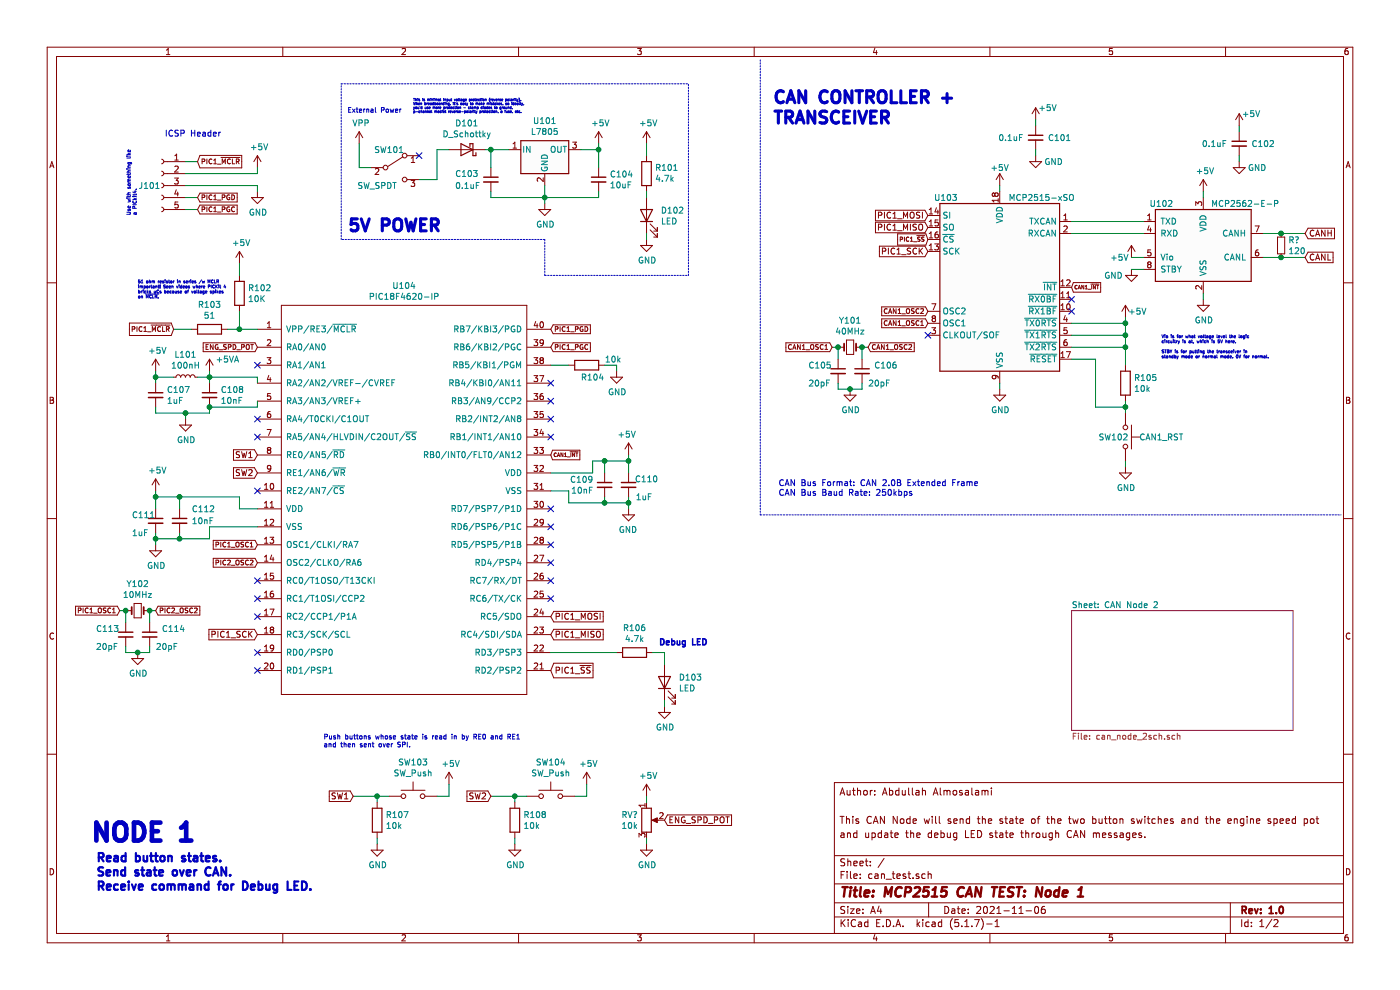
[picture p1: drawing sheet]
EESchema Schematic File Version 4
EELAYER 30 0
EELAYER END
$Descr A4 11693 8268
encoding utf-8
Sheet 1 2
Title "MCP2515 CAN TEST: Node 1"
Date "2021-11-06"
Rev "1.0"
Comp ""
Comment1 "and update the debug LED state through CAN messages."
Comment2 "This CAN Node will send the state of the two button switches and the engine speed pot"
Comment3 ""
Comment4 "Author: Abdullah Almosalami"
$EndDescr
$Comp
L can_node_board_hw:PIC18F4620-IP U104
U 1 1
P 3400 4250
F 0 "U104" H 3375 6115 50  0000 C CNN
F 1 "PIC18F4620-IP" H 3375 6024 50  0000 C CNN
F 2 "" H 3250 4800 50  0001 C CNN
F 3 "" H 3250 4800 50  0001 C CNN
	1    3400 4250
	1    0    0    -1  
$EndComp
$Comp
L Device:R R102
U 1 1
P 2000 2450
F 0 "R102" H 2070 2496 50  0000 L CNN
F 1 "10K" H 2070 2405 50  0000 L CNN
F 2 "" V 1930 2450 50  0001 C CNN
F 3 "~" H 2000 2450 50  0001 C CNN
	1    2000 2450
	1    0    0    -1  
$EndComp
$Comp
L Device:R R103
U 1 1
P 1750 2750
F 0 "R103" V 1543 2750 50  0000 C CNN
F 1 "51" V 1634 2750 50  0000 C CNN
F 2 "" V 1680 2750 50  0001 C CNN
F 3 "~" H 1750 2750 50  0001 C CNN
	1    1750 2750
	0    1    1    0   
$EndComp
$Comp
L Connector:Conn_01x05_Female J101
U 1 1
P 1350 1550
F 0 "J101" H 1450 1550 50  0000 C CNN
F 1 "Conn_01x05_Female" H 1250 1950 50  0001 C CNN
F 2 "" H 1350 1550 50  0001 C CNN
F 3 "~" H 1350 1550 50  0001 C CNN
	1    1350 1550
	-1   0    0    -1  
$EndComp
Text GLabel 1650 1350 2    40   Input ~ 0
PIC1_~MCLR
Text GLabel 1650 1650 2    40   Input ~ 0
PIC1_PGD
Text GLabel 1650 1750 2    40   Input ~ 0
PIC1_PGC
$Comp
L power:+5V #PWR0108
U 1 1
P 2150 1400
F 0 "#PWR0108" H 2150 1250 50  0001 C CNN
F 1 "+5V" H 2165 1573 50  0000 C CNN
F 2 "" H 2150 1400 50  0001 C CNN
F 3 "" H 2150 1400 50  0001 C CNN
	1    2150 1400
	1    0    0    -1  
$EndComp
$Comp
L power:GND #PWR0110
U 1 1
P 2150 1600
F 0 "#PWR0110" H 2150 1350 50  0001 C CNN
F 1 "GND" H 2155 1427 50  0000 C CNN
F 2 "" H 2150 1600 50  0001 C CNN
F 3 "" H 2150 1600 50  0001 C CNN
	1    2150 1600
	1    0    0    -1  
$EndComp
Wire Wire Line
	2150 1450 1550 1450
Wire Wire Line
	1550 1550 2150 1550
Wire Wire Line
	1550 1350 1650 1350
Wire Wire Line
	1550 1650 1650 1650
Wire Wire Line
	1550 1750 1650 1750
Wire Wire Line
	2150 1450 2150 1400
Wire Wire Line
	2150 1550 2150 1600
Text GLabel 1450 2750 0    40   Input ~ 0
PIC1_~MCLR
Wire Wire Line
	1450 2750 1600 2750
Wire Wire Line
	1900 2750 2000 2750
$Comp
L power:+5V #PWR0115
U 1 1
P 2000 2200
F 0 "#PWR0115" H 2000 2050 50  0001 C CNN
F 1 "+5V" H 2015 2373 50  0000 C CNN
F 2 "" H 2000 2200 50  0001 C CNN
F 3 "" H 2000 2200 50  0001 C CNN
	1    2000 2200
	1    0    0    -1  
$EndComp
Wire Wire Line
	2000 2750 2000 2600
Connection ~ 2000 2750
Wire Wire Line
	2000 2750 2150 2750
Wire Wire Line
	2000 2300 2000 2200
Text Notes 1150 2500 0    25   ~ 0
51 ohm resistor in series /w MCLR\nimportant! Seen videos where PICKit 4\nbricks uCs because of voltage spikes\non ~MCLR.
NoConn ~ 2150 3050
$Comp
L Regulator_Linear:L7805 U101
U 1 1
P 4550 1250
F 0 "U101" H 4550 1492 50  0000 C CNN
F 1 "L7805" H 4550 1401 50  0000 C CNN
F 2 "" H 4575 1100 50  0001 L CIN
F 3 "http://www.st.com/content/ccc/resource/technical/document/datasheet/41/4f/b3/b0/12/d4/47/88/CD00000444.pdf/files/CD00000444.pdf/jcr:content/translations/en.CD00000444.pdf" H 4550 1200 50  0001 C CNN
	1    4550 1250
	1    0    0    -1  
$EndComp
$Comp
L power:GND #PWR0112
U 1 1
P 4550 1700
F 0 "#PWR0112" H 4550 1450 50  0001 C CNN
F 1 "GND" H 4555 1527 50  0000 C CNN
F 2 "" H 4550 1700 50  0001 C CNN
F 3 "" H 4550 1700 50  0001 C CNN
	1    4550 1700
	1    0    0    -1  
$EndComp
Wire Wire Line
	4550 1700 4550 1650
$Comp
L Device:C_Small C103
U 1 1
P 4100 1500
F 0 "C103" H 3800 1550 50  0000 L CNN
F 1 "0.1uF" H 3800 1450 50  0000 L CNN
F 2 "" H 4100 1500 50  0001 C CNN
F 3 "~" H 4100 1500 50  0001 C CNN
	1    4100 1500
	1    0    0    -1  
$EndComp
$Comp
L Device:C_Small C104
U 1 1
P 5000 1500
F 0 "C104" H 5092 1546 50  0000 L CNN
F 1 "10uF" H 5092 1455 50  0000 L CNN
F 2 "" H 5000 1500 50  0001 C CNN
F 3 "~" H 5000 1500 50  0001 C CNN
	1    5000 1500
	1    0    0    -1  
$EndComp
Wire Wire Line
	4050 1250 4100 1250
Wire Wire Line
	4100 1600 4100 1650
Wire Wire Line
	4100 1650 4550 1650
Connection ~ 4550 1650
Wire Wire Line
	4550 1650 4550 1550
Wire Wire Line
	5000 1600 5000 1650
Wire Wire Line
	5000 1650 4550 1650
Wire Wire Line
	4100 1400 4100 1250
Connection ~ 4100 1250
Wire Wire Line
	4100 1250 4250 1250
Wire Wire Line
	4850 1250 5000 1250
Wire Wire Line
	5000 1250 5000 1400
$Comp
L Device:D_Schottky D101
U 1 1
P 3900 1250
F 0 "D101" H 3900 1033 50  0000 C CNN
F 1 "D_Schottky" H 3900 1124 50  0000 C CNN
F 2 "" H 3900 1250 50  0001 C CNN
F 3 "~" H 3900 1250 50  0001 C CNN
	1    3900 1250
	-1   0    0    1   
$EndComp
Text Notes 3450 950  0    20   ~ 0
This is minimal input voltage protection (reverse polarity).\nWhen breadboarding, it's easy to make mistakes, so ideally,\nyou'd use more protection - clamp diodes to ground,\np-channel mosfet reverse-polarity protection, a fuse, etc.
$Comp
L power:GND #PWR0121
U 1 1
P 5150 3100
F 0 "#PWR0121" H 5150 2850 50  0001 C CNN
F 1 "GND" H 5155 2927 50  0000 C CNN
F 2 "" H 5150 3100 50  0001 C CNN
F 3 "" H 5150 3100 50  0001 C CNN
	1    5150 3100
	1    0    0    -1  
$EndComp
Wire Wire Line
	4600 3050 4750 3050
$Comp
L Device:R R104
U 1 1
P 4900 3050
F 0 "R104" V 5000 3000 50  0000 L CNN
F 1 "10k" V 4850 3200 50  0000 L CNN
F 2 "" V 4830 3050 50  0001 C CNN
F 3 "~" H 4900 3050 50  0001 C CNN
	1    4900 3050
	0    1    1    0   
$EndComp
NoConn ~ 4600 3200
NoConn ~ 4600 3350
Text GLabel 4600 2900 2    40   Input ~ 0
PIC1_PGC
Text GLabel 4600 2750 2    40   Input ~ 0
PIC1_PGD
$Comp
L Device:L_Small L101
U 1 1
P 1550 3150
F 0 "L101" V 1735 3150 50  0000 C CNN
F 1 "100nH" V 1644 3150 50  0000 C CNN
F 2 "" H 1550 3150 50  0001 C CNN
F 3 "~" H 1550 3150 50  0001 C CNN
	1    1550 3150
	0    -1   -1   0   
$EndComp
$Comp
L power:+5V #PWR0119
U 1 1
P 1300 3100
F 0 "#PWR0119" H 1300 2950 50  0001 C CNN
F 1 "+5V" H 1315 3273 50  0000 C CNN
F 2 "" H 1300 3100 50  0001 C CNN
F 3 "" H 1300 3100 50  0001 C CNN
	1    1300 3100
	1    0    0    -1  
$EndComp
$Comp
L power:+5VA #PWR0120
U 1 1
P 1750 3100
F 0 "#PWR0120" H 1750 2950 50  0001 C CNN
F 1 "+5VA" H 1900 3200 50  0000 C CNN
F 2 "" H 1750 3100 50  0001 C CNN
F 3 "" H 1750 3100 50  0001 C CNN
	1    1750 3100
	1    0    0    -1  
$EndComp
Wire Wire Line
	1300 3100 1300 3150
Wire Wire Line
	1300 3150 1450 3150
Wire Wire Line
	1750 3150 1750 3100
Wire Wire Line
	1650 3150 1750 3150
Connection ~ 1300 3150
Wire Wire Line
	1300 3150 1300 3200
Wire Wire Line
	1750 3200 1750 3150
Connection ~ 1750 3150
Wire Wire Line
	2150 3400 2150 3350
Wire Wire Line
	1750 3150 2150 3150
Wire Wire Line
	2150 3150 2150 3200
Wire Wire Line
	1750 3400 2150 3400
Wire Wire Line
	1550 3500 1550 3450
$Comp
L power:GND #PWR0124
U 1 1
P 1550 3500
F 0 "#PWR0124" H 1550 3250 50  0001 C CNN
F 1 "GND" H 1555 3327 50  0000 C CNN
F 2 "" H 1550 3500 50  0001 C CNN
F 3 "" H 1550 3500 50  0001 C CNN
	1    1550 3500
	1    0    0    -1  
$EndComp
$Comp
L Device:C_Small C107
U 1 1
P 1300 3300
F 0 "C107" H 1392 3346 50  0000 L CNN
F 1 "1uF" H 1392 3255 50  0000 L CNN
F 2 "" H 1300 3300 50  0001 C CNN
F 3 "~" H 1300 3300 50  0001 C CNN
	1    1300 3300
	1    0    0    -1  
$EndComp
$Comp
L Device:C_Small C108
U 1 1
P 1750 3300
F 0 "C108" H 1842 3346 50  0000 L CNN
F 1 "10nF" H 1842 3255 50  0000 L CNN
F 2 "" H 1750 3300 50  0001 C CNN
F 3 "~" H 1750 3300 50  0001 C CNN
	1    1750 3300
	1    0    0    -1  
$EndComp
Wire Wire Line
	1300 3400 1300 3450
Wire Wire Line
	1300 3450 1550 3450
Wire Wire Line
	1550 3450 1750 3450
Wire Wire Line
	1750 3450 1750 3400
Connection ~ 1550 3450
Connection ~ 1750 3400
NoConn ~ 2150 3500
NoConn ~ 2150 3650
Text GLabel 2150 3800 0    50   Input ~ 0
SW1
Text GLabel 2150 3950 0    50   Input ~ 0
SW2
$Comp
L power:+5V #PWR0133
U 1 1
P 4900 6550
F 0 "#PWR0133" H 4900 6400 50  0001 C CNN
F 1 "+5V" H 4915 6723 50  0000 C CNN
F 2 "" H 4900 6550 50  0001 C CNN
F 3 "" H 4900 6550 50  0001 C CNN
	1    4900 6550
	1    0    0    -1  
$EndComp
Wire Wire Line
	4900 6650 4900 6550
Wire Wire Line
	4800 6650 4900 6650
Wire Wire Line
	4300 7050 4300 7000
Wire Wire Line
	4300 6650 4400 6650
Wire Wire Line
	4300 6700 4300 6650
Connection ~ 4300 6650
Wire Wire Line
	4100 6650 4300 6650
$Comp
L Switch:SW_Push SW104
U 1 1
P 4600 6650
F 0 "SW104" H 4600 6935 50  0000 C CNN
F 1 "SW_Push" H 4600 6844 50  0000 C CNN
F 2 "" H 4600 6850 50  0001 C CNN
F 3 "~" H 4600 6850 50  0001 C CNN
	1    4600 6650
	1    0    0    -1  
$EndComp
$Comp
L power:GND #PWR0135
U 1 1
P 4300 7050
F 0 "#PWR0135" H 4300 6800 50  0001 C CNN
F 1 "GND" H 4305 6877 50  0000 C CNN
F 2 "" H 4300 7050 50  0001 C CNN
F 3 "" H 4300 7050 50  0001 C CNN
	1    4300 7050
	1    0    0    -1  
$EndComp
Text GLabel 4100 6650 0    50   Input ~ 0
SW2
$Comp
L Device:R R108
U 1 1
P 4300 6850
F 0 "R108" H 4370 6896 50  0000 L CNN
F 1 "10k" H 4370 6805 50  0000 L CNN
F 2 "" V 4230 6850 50  0001 C CNN
F 3 "~" H 4300 6850 50  0001 C CNN
	1    4300 6850
	1    0    0    -1  
$EndComp
$Comp
L power:+5V #PWR0132
U 1 1
P 3750 6550
F 0 "#PWR0132" H 3750 6400 50  0001 C CNN
F 1 "+5V" H 3765 6723 50  0000 C CNN
F 2 "" H 3750 6550 50  0001 C CNN
F 3 "" H 3750 6550 50  0001 C CNN
	1    3750 6550
	1    0    0    -1  
$EndComp
Wire Wire Line
	3750 6650 3750 6550
Wire Wire Line
	3650 6650 3750 6650
Wire Wire Line
	3150 7050 3150 7000
Wire Wire Line
	3150 6650 3250 6650
Wire Wire Line
	3150 6700 3150 6650
Connection ~ 3150 6650
Wire Wire Line
	2950 6650 3150 6650
$Comp
L Switch:SW_Push SW103
U 1 1
P 3450 6650
F 0 "SW103" H 3450 6935 50  0000 C CNN
F 1 "SW_Push" H 3450 6844 50  0000 C CNN
F 2 "" H 3450 6850 50  0001 C CNN
F 3 "~" H 3450 6850 50  0001 C CNN
	1    3450 6650
	1    0    0    -1  
$EndComp
$Comp
L power:GND #PWR0134
U 1 1
P 3150 7050
F 0 "#PWR0134" H 3150 6800 50  0001 C CNN
F 1 "GND" H 3155 6877 50  0000 C CNN
F 2 "" H 3150 7050 50  0001 C CNN
F 3 "" H 3150 7050 50  0001 C CNN
	1    3150 7050
	1    0    0    -1  
$EndComp
Text GLabel 2950 6650 0    50   Input ~ 0
SW1
$Comp
L Device:R R107
U 1 1
P 3150 6850
F 0 "R107" H 3220 6896 50  0000 L CNN
F 1 "10k" H 3220 6805 50  0000 L CNN
F 2 "" V 3080 6850 50  0001 C CNN
F 3 "~" H 3150 6850 50  0001 C CNN
	1    3150 6850
	1    0    0    -1  
$EndComp
Text Notes 2700 6250 0    40   ~ 0
Push buttons whose state is read in by RE0 and RE1\nand then sent over SPI.
NoConn ~ 2150 4100
$Comp
L power:+5V #PWR0127
U 1 1
P 1300 4100
F 0 "#PWR0127" H 1300 3950 50  0001 C CNN
F 1 "+5V" H 1315 4273 50  0000 C CNN
F 2 "" H 1300 4100 50  0001 C CNN
F 3 "" H 1300 4100 50  0001 C CNN
	1    1300 4100
	1    0    0    -1  
$EndComp
$Comp
L power:GND #PWR0129
U 1 1
P 1300 4550
F 0 "#PWR0129" H 1300 4300 50  0001 C CNN
F 1 "GND" H 1305 4377 50  0000 C CNN
F 2 "" H 1300 4550 50  0001 C CNN
F 3 "" H 1300 4550 50  0001 C CNN
	1    1300 4550
	1    0    0    -1  
$EndComp
$Comp
L Device:C_Small C111
U 1 1
P 1300 4350
F 0 "C111" H 1100 4400 50  0000 L CNN
F 1 "1uF" H 1100 4250 50  0000 L CNN
F 2 "" H 1300 4350 50  0001 C CNN
F 3 "~" H 1300 4350 50  0001 C CNN
	1    1300 4350
	1    0    0    -1  
$EndComp
$Comp
L Device:C_Small C112
U 1 1
P 1500 4350
F 0 "C112" H 1600 4450 50  0000 L CNN
F 1 "10nF" H 1600 4350 50  0000 L CNN
F 2 "" H 1500 4350 50  0001 C CNN
F 3 "~" H 1500 4350 50  0001 C CNN
	1    1500 4350
	1    0    0    -1  
$EndComp
Wire Wire Line
	2000 4150 2000 4250
Wire Wire Line
	2000 4250 2150 4250
Wire Wire Line
	4600 4100 4750 4100
Wire Wire Line
	4750 4100 4750 4200
Wire Wire Line
	1300 4550 1300 4500
Wire Wire Line
	1300 4250 1300 4150
Wire Wire Line
	1300 4150 1500 4150
Connection ~ 1300 4150
Wire Wire Line
	1300 4150 1300 4100
Wire Wire Line
	1300 4500 1500 4500
Connection ~ 1300 4500
Wire Wire Line
	1300 4500 1300 4450
Wire Wire Line
	1500 4500 1500 4450
Wire Wire Line
	1500 4250 1500 4150
Connection ~ 1500 4150
Wire Wire Line
	1500 4150 2000 4150
$Comp
L power:+5V #PWR0125
U 1 1
P 5250 3800
F 0 "#PWR0125" H 5250 3650 50  0001 C CNN
F 1 "+5V" H 5265 3973 50  0000 C CNN
F 2 "" H 5250 3800 50  0001 C CNN
F 3 "" H 5250 3800 50  0001 C CNN
	1    5250 3800
	-1   0    0    -1  
$EndComp
$Comp
L power:GND #PWR0128
U 1 1
P 5250 4250
F 0 "#PWR0128" H 5250 4000 50  0001 C CNN
F 1 "GND" H 5255 4077 50  0000 C CNN
F 2 "" H 5250 4250 50  0001 C CNN
F 3 "" H 5250 4250 50  0001 C CNN
	1    5250 4250
	-1   0    0    -1  
$EndComp
$Comp
L Device:C_Small C110
U 1 1
P 5250 4050
F 0 "C110" H 5000 4100 50  0000 L CNN
F 1 "1uF" H 5050 3950 50  0000 L CNN
F 2 "" H 5250 4050 50  0001 C CNN
F 3 "~" H 5250 4050 50  0001 C CNN
	1    5250 4050
	-1   0    0    -1  
$EndComp
$Comp
L Device:C_Small C109
U 1 1
P 5050 4050
F 0 "C109" H 5142 4096 50  0000 L CNN
F 1 "10nF" H 5142 4005 50  0000 L CNN
F 2 "" H 5050 4050 50  0001 C CNN
F 3 "~" H 5050 4050 50  0001 C CNN
	1    5050 4050
	-1   0    0    -1  
$EndComp
Wire Wire Line
	5250 4250 5250 4200
Wire Wire Line
	5250 4200 5050 4200
Connection ~ 5250 4200
Wire Wire Line
	5250 4200 5250 4150
Wire Wire Line
	5050 4200 5050 4150
Connection ~ 5050 4200
Wire Wire Line
	5050 4200 4750 4200
$Comp
L Device:Crystal_Small Y102
U 1 1
P 1150 5100
F 0 "Y102" H 1150 5325 50  0000 C CNN
F 1 "10MHz" H 1150 5234 50  0000 C CNN
F 2 "" H 1150 5100 50  0001 C CNN
F 3 "~" H 1150 5100 50  0001 C CNN
	1    1150 5100
	1    0    0    -1  
$EndComp
$Comp
L Device:C_Small C113
U 1 1
P 1050 5300
F 0 "C113" H 800 5350 50  0000 L CNN
F 1 "20pF" H 800 5200 50  0000 L CNN
F 2 "" H 1050 5300 50  0001 C CNN
F 3 "~" H 1050 5300 50  0001 C CNN
	1    1050 5300
	1    0    0    -1  
$EndComp
$Comp
L Device:C_Small C114
U 1 1
P 1250 5300
F 0 "C114" H 1350 5350 50  0000 L CNN
F 1 "20pF" H 1300 5200 50  0000 L CNN
F 2 "" H 1250 5300 50  0001 C CNN
F 3 "~" H 1250 5300 50  0001 C CNN
	1    1250 5300
	1    0    0    -1  
$EndComp
$Comp
L power:GND #PWR0130
U 1 1
P 1150 5450
F 0 "#PWR0130" H 1150 5200 50  0001 C CNN
F 1 "GND" H 1155 5277 50  0000 C CNN
F 2 "" H 1150 5450 50  0001 C CNN
F 3 "" H 1150 5450 50  0001 C CNN
	1    1150 5450
	1    0    0    -1  
$EndComp
Wire Wire Line
	1150 5450 1050 5450
Wire Wire Line
	1050 5450 1050 5400
Wire Wire Line
	1050 5200 1050 5100
Wire Wire Line
	1250 5100 1250 5200
Wire Wire Line
	1250 5450 1150 5450
Wire Wire Line
	1250 5400 1250 5450
Connection ~ 1150 5450
Text GLabel 1000 5100 0    40   Input ~ 0
PIC1_OSC1
Text GLabel 1300 5100 2    40   Input ~ 0
PIC2_OSC2
Wire Wire Line
	1000 5100 1050 5100
Connection ~ 1050 5100
Wire Wire Line
	1250 5100 1300 5100
Connection ~ 1250 5100
Wire Wire Line
	1750 4400 1750 4500
Wire Wire Line
	1750 4500 1500 4500
Wire Wire Line
	1750 4400 2150 4400
Connection ~ 1500 4500
Text GLabel 2150 4550 0    40   Input ~ 0
PIC1_OSC1
NoConn ~ 2150 4850
NoConn ~ 2150 5000
NoConn ~ 2150 5150
NoConn ~ 2150 5450
NoConn ~ 2150 5600
Text GLabel 2150 5300 0    50   Input ~ 0
PIC1_SCK
Text GLabel 4600 5300 2    50   Input ~ 0
PIC1_MISO
Text GLabel 4600 5150 2    50   Input ~ 0
PIC1_MOSI
NoConn ~ 4600 5000
NoConn ~ 4600 4850
NoConn ~ 4600 4700
NoConn ~ 4600 4550
NoConn ~ 4600 4400
NoConn ~ 4600 4250
$Comp
L Device:LED D102
U 1 1
P 5400 1800
F 0 "D102" V 5439 1682 50  0000 R CNN
F 1 "LED" V 5348 1682 50  0000 R CNN
F 2 "" H 5400 1800 50  0001 C CNN
F 3 "~" H 5400 1800 50  0001 C CNN
	1    5400 1800
	0    -1   -1   0   
$EndComp
$Comp
L Device:R R101
U 1 1
P 5400 1450
F 0 "R101" H 5330 1404 50  0000 R CNN
F 1 "4.7k" H 5330 1495 50  0000 R CNN
F 2 "" V 5330 1450 50  0001 C CNN
F 3 "~" H 5400 1450 50  0001 C CNN
	1    5400 1450
	-1   0    0    1   
$EndComp
$Comp
L power:GND #PWR0113
U 1 1
P 5400 2000
F 0 "#PWR0113" H 5400 1750 50  0001 C CNN
F 1 "GND" H 5405 1827 50  0000 C CNN
F 2 "" H 5400 2000 50  0001 C CNN
F 3 "" H 5400 2000 50  0001 C CNN
	1    5400 2000
	1    0    0    -1  
$EndComp
$Comp
L power:+5V #PWR0105
U 1 1
P 5400 1200
F 0 "#PWR0105" H 5400 1050 50  0001 C CNN
F 1 "+5V" H 5415 1373 50  0000 C CNN
F 2 "" H 5400 1200 50  0001 C CNN
F 3 "" H 5400 1200 50  0001 C CNN
	1    5400 1200
	1    0    0    -1  
$EndComp
Wire Wire Line
	5400 1950 5400 2000
Wire Wire Line
	5400 1600 5400 1650
Text Notes 1850 1150 2    50   ~ 0
ICSP Header
Text Notes 1150 1800 1    30   ~ 0
Use with something like\na PICkit4.
Text Notes 750  7050 0    150  ~ 30
NODE 1
$Comp
L power:GND #PWR0131
U 1 1
P 5550 5900
F 0 "#PWR0131" H 5550 5650 50  0001 C CNN
F 1 "GND" H 5555 5727 50  0000 C CNN
F 2 "" H 5550 5900 50  0001 C CNN
F 3 "" H 5550 5900 50  0001 C CNN
	1    5550 5900
	1    0    0    -1  
$EndComp
$Comp
L Device:LED D103
U 1 1
P 5550 5700
F 0 "D103" V 5589 5582 50  0000 R CNN
F 1 "LED" V 5498 5582 50  0000 R CNN
F 2 "" H 5550 5700 50  0001 C CNN
F 3 "~" H 5550 5700 50  0001 C CNN
	1    5550 5700
	0    -1   -1   0   
$EndComp
Wire Wire Line
	5550 5900 5550 5850
Wire Wire Line
	5550 5550 5550 5450
Text Notes 5500 5400 0    50   ~ 10
Debug LED
Wire Wire Line
	4600 5450 5150 5450
Wire Wire Line
	5450 5450 5550 5450
$Comp
L Device:R R106
U 1 1
P 5300 5450
F 0 "R106" V 5093 5450 50  0000 C CNN
F 1 "4.7k" V 5184 5450 50  0000 C CNN
F 2 "" V 5230 5450 50  0001 C CNN
F 3 "~" H 5300 5450 50  0001 C CNN
	1    5300 5450
	0    1    1    0   
$EndComp
Wire Notes Line
	4550 2300 4550 2000
Wire Notes Line
	4550 2000 2850 2000
Wire Notes Line
	2850 2000 2850 700 
Text Notes 2900 1950 0    100  ~ 20
5V POWER
Text Notes 800  7450 0    70   ~ 14
Read button states.\nSend state over CAN.\nReceive command for Debug LED.
Wire Wire Line
	5400 1200 5400 1300
Wire Wire Line
	3000 1400 3100 1400
Wire Wire Line
	3000 1200 3000 1400
Wire Wire Line
	3500 1500 3650 1500
Wire Wire Line
	3650 1500 3650 1250
Wire Wire Line
	3650 1250 3750 1250
$Comp
L power:+5V #PWR0104
U 1 1
P 5000 1200
F 0 "#PWR0104" H 5000 1050 50  0001 C CNN
F 1 "+5V" H 5015 1373 50  0000 C CNN
F 2 "" H 5000 1200 50  0001 C CNN
F 3 "" H 5000 1200 50  0001 C CNN
	1    5000 1200
	1    0    0    -1  
$EndComp
Wire Wire Line
	5000 1250 5000 1200
Connection ~ 5000 1250
Wire Notes Line
	5750 2300 5750 700 
Wire Notes Line
	4550 2300 5750 2300
Wire Notes Line
	2850 700  5750 700 
NoConn ~ 3500 1300
Text GLabel 4600 5600 2    50   Input ~ 0
PIC1_~SS
Text GLabel 2150 4700 0    40   Input ~ 0
PIC2_OSC2
$Comp
L Switch:SW_SPDT SW101
U 1 1
P 3300 1400
F 0 "SW101" H 3250 1550 50  0000 C CNN
F 1 "SW_SPDT" H 3150 1250 50  0000 C CNN
F 2 "" H 3300 1400 50  0001 C CNN
F 3 "~" H 3300 1400 50  0001 C CNN
	1    3300 1400
	1    0    0    -1  
$EndComp
$Comp
L power:VPP #PWR0103
U 1 1
P 3000 1200
F 0 "#PWR0103" H 3000 1050 50  0001 C CNN
F 1 "VPP" H 3015 1373 50  0000 C CNN
F 2 "" H 3000 1200 50  0001 C CNN
F 3 "" H 3000 1200 50  0001 C CNN
	1    3000 1200
	1    0    0    -1  
$EndComp
Wire Wire Line
	5250 3800 5250 3850
Wire Wire Line
	4600 3950 4950 3950
Wire Wire Line
	5050 3950 5050 3850
Wire Wire Line
	5050 3850 5250 3850
Connection ~ 5250 3850
Wire Wire Line
	5250 3850 5250 3950
Wire Wire Line
	4950 3950 4950 3850
Wire Wire Line
	4950 3850 5050 3850
Connection ~ 5050 3850
Wire Wire Line
	5050 3050 5150 3050
Wire Wire Line
	5150 3050 5150 3100
Text GLabel 4600 3800 2    30   Input ~ 0
CAN1_~INT
$Comp
L Interface_CAN_LIN:MCP2562-E-P U102
U 1 1
P 10050 2050
F 0 "U102" H 9700 2400 50  0000 C CNN
F 1 "MCP2562-E-P" H 10400 2400 50  0000 C CNN
F 2 "Package_DIP:DIP-8_W7.62mm" H 10050 1550 50  0001 C CIN
F 3 "http://ww1.microchip.com/downloads/en/DeviceDoc/25167A.pdf" H 10050 2050 50  0001 C CNN
	1    10050 2050
	1    0    0    -1  
$EndComp
$Comp
L Device:R R105
U 1 1
P 9400 3200
F 0 "R105" H 9470 3246 50  0000 L CNN
F 1 "10k" H 9470 3155 50  0000 L CNN
F 2 "" V 9330 3200 50  0001 C CNN
F 3 "~" H 9400 3200 50  0001 C CNN
	1    9400 3200
	1    0    0    -1  
$EndComp
Text GLabel 7750 1800 0    50   Input ~ 0
PIC1_MOSI
Text GLabel 7750 1900 0    50   Input ~ 0
PIC1_MISO
Text GLabel 7750 2000 0    35   Input ~ 0
PIC1_~SS
Text GLabel 7750 2100 0    50   Input ~ 0
PIC1_SCK
$Comp
L Device:Crystal_Small Y101
U 1 1
P 7100 2900
F 0 "Y101" H 7100 3125 50  0000 C CNN
F 1 "40MHz" H 7100 3034 50  0000 C CNN
F 2 "" H 7100 2900 50  0001 C CNN
F 3 "~" H 7100 2900 50  0001 C CNN
	1    7100 2900
	1    0    0    -1  
$EndComp
$Comp
L Device:C_Small C105
U 1 1
P 7000 3100
F 0 "C105" H 6750 3150 50  0000 L CNN
F 1 "20pF" H 6750 3000 50  0000 L CNN
F 2 "" H 7000 3100 50  0001 C CNN
F 3 "~" H 7000 3100 50  0001 C CNN
	1    7000 3100
	1    0    0    -1  
$EndComp
$Comp
L Device:C_Small C106
U 1 1
P 7200 3100
F 0 "C106" H 7300 3150 50  0000 L CNN
F 1 "20pF" H 7250 3000 50  0000 L CNN
F 2 "" H 7200 3100 50  0001 C CNN
F 3 "~" H 7200 3100 50  0001 C CNN
	1    7200 3100
	1    0    0    -1  
$EndComp
$Comp
L power:GND #PWR0122
U 1 1
P 7100 3250
F 0 "#PWR0122" H 7100 3000 50  0001 C CNN
F 1 "GND" H 7105 3077 50  0000 C CNN
F 2 "" H 7100 3250 50  0001 C CNN
F 3 "" H 7100 3250 50  0001 C CNN
	1    7100 3250
	1    0    0    -1  
$EndComp
Wire Wire Line
	7100 3250 7000 3250
Wire Wire Line
	7000 3250 7000 3200
Wire Wire Line
	7000 3000 7000 2900
Wire Wire Line
	7200 2900 7200 3000
Wire Wire Line
	7200 3250 7100 3250
Wire Wire Line
	7200 3200 7200 3250
Connection ~ 7100 3250
Text GLabel 6950 2900 0    40   Input ~ 0
CAN1_OSC1
Text GLabel 7250 2900 2    40   Input ~ 0
CAN1_OSC2
Wire Wire Line
	6950 2900 7000 2900
Connection ~ 7000 2900
Wire Wire Line
	7200 2900 7250 2900
Connection ~ 7200 2900
Text GLabel 7750 2700 0    40   Input ~ 0
CAN1_OSC1
Text GLabel 7750 2600 0    40   Input ~ 0
CAN1_OSC2
NoConn ~ 7750 2800
$Comp
L power:GND #PWR0123
U 1 1
P 8350 3250
F 0 "#PWR0123" H 8350 3000 50  0001 C CNN
F 1 "GND" H 8355 3077 50  0000 C CNN
F 2 "" H 8350 3250 50  0001 C CNN
F 3 "" H 8350 3250 50  0001 C CNN
	1    8350 3250
	1    0    0    -1  
$EndComp
Wire Wire Line
	8350 3250 8350 3200
$Comp
L power:+5V #PWR0109
U 1 1
P 8350 1550
F 0 "#PWR0109" H 8350 1400 50  0001 C CNN
F 1 "+5V" H 8350 1700 50  0000 C CNN
F 2 "" H 8350 1550 50  0001 C CNN
F 3 "" H 8350 1550 50  0001 C CNN
	1    8350 1550
	1    0    0    -1  
$EndComp
Wire Wire Line
	8350 1600 8350 1550
$Comp
L power:+5V #PWR0111
U 1 1
P 10050 1600
F 0 "#PWR0111" H 10050 1450 50  0001 C CNN
F 1 "+5V" H 10065 1773 50  0000 C CNN
F 2 "" H 10050 1600 50  0001 C CNN
F 3 "" H 10050 1600 50  0001 C CNN
	1    10050 1600
	1    0    0    -1  
$EndComp
$Comp
L power:GND #PWR0117
U 1 1
P 10050 2500
F 0 "#PWR0117" H 10050 2250 50  0001 C CNN
F 1 "GND" H 10055 2327 50  0000 C CNN
F 2 "" H 10050 2500 50  0001 C CNN
F 3 "" H 10050 2500 50  0001 C CNN
	1    10050 2500
	1    0    0    -1  
$EndComp
Wire Wire Line
	10050 1650 10050 1600
Wire Wire Line
	10050 2450 10050 2500
$Comp
L Interface_CAN_LIN_mine:MCP2515-xSO U103
U 1 1
P 8350 2400
F 0 "U103" H 7900 3150 50  0000 C CNN
F 1 "MCP2515-xSO" H 8700 3150 50  0000 C CNN
F 2 "Package_SO:SOIC-18W_7.5x11.6mm_P1.27mm" H 8350 1500 50  0001 C CIN
F 3 "http://ww1.microchip.com/downloads/en/DeviceDoc/21801e.pdf" H 8450 1600 50  0001 C CNN
	1    8350 2400
	1    0    0    -1  
$EndComp
Wire Wire Line
	8950 1850 9550 1850
Wire Wire Line
	8950 1950 9550 1950
$Comp
L Switch:SW_Push SW102
U 1 1
P 9400 3650
F 0 "SW102" V 9400 3550 50  0000 C CNN
F 1 "CAN1_RST" V 9400 3950 50  0000 C CNN
F 2 "" H 9400 3850 50  0001 C CNN
F 3 "~" H 9400 3850 50  0001 C CNN
	1    9400 3650
	0    1    1    0   
$EndComp
$Comp
L power:+5V #PWR0118
U 1 1
P 9400 2650
F 0 "#PWR0118" H 9400 2500 50  0001 C CNN
F 1 "+5V" H 9500 2700 50  0000 C CNN
F 2 "" H 9400 2650 50  0001 C CNN
F 3 "" H 9400 2650 50  0001 C CNN
	1    9400 2650
	1    0    0    -1  
$EndComp
Wire Wire Line
	8950 2700 9400 2700
Wire Wire Line
	8950 2800 9400 2800
Wire Wire Line
	9400 2800 9400 2700
Wire Wire Line
	8950 2900 9400 2900
Wire Wire Line
	9400 2900 9400 2800
Connection ~ 9400 2800
Wire Wire Line
	9400 3050 9400 2900
Connection ~ 9400 2900
Wire Wire Line
	9400 3350 9400 3400
Wire Wire Line
	9400 3400 9150 3400
Wire Wire Line
	9150 3400 9150 3000
Wire Wire Line
	9150 3000 8950 3000
Connection ~ 9400 3400
Wire Wire Line
	9400 3400 9400 3450
$Comp
L power:GND #PWR0126
U 1 1
P 9400 3900
F 0 "#PWR0126" H 9400 3650 50  0001 C CNN
F 1 "GND" H 9405 3727 50  0000 C CNN
F 2 "" H 9400 3900 50  0001 C CNN
F 3 "" H 9400 3900 50  0001 C CNN
	1    9400 3900
	1    0    0    -1  
$EndComp
Wire Wire Line
	9400 3900 9400 3850
Text GLabel 8950 2400 2    30   Input ~ 0
CAN1_~INT
$Comp
L power:+5V #PWR0101
U 1 1
P 8650 1000
F 0 "#PWR0101" H 8650 850 50  0001 C CNN
F 1 "+5V" H 8550 1100 50  0000 C CNN
F 2 "" H 8650 1000 50  0001 C CNN
F 3 "" H 8650 1000 50  0001 C CNN
	1    8650 1000
	-1   0    0    -1  
$EndComp
$Comp
L power:GND #PWR0106
U 1 1
P 8650 1300
F 0 "#PWR0106" H 8650 1050 50  0001 C CNN
F 1 "GND" H 8500 1250 50  0000 C CNN
F 2 "" H 8650 1300 50  0001 C CNN
F 3 "" H 8650 1300 50  0001 C CNN
	1    8650 1300
	-1   0    0    -1  
$EndComp
$Comp
L Device:C_Small C101
U 1 1
P 8650 1150
F 0 "C101" H 8350 1150 50  0000 L CNN
F 1 "0.1uF" H 8750 1150 50  0000 L CNN
F 2 "" H 8650 1150 50  0001 C CNN
F 3 "~" H 8650 1150 50  0001 C CNN
	1    8650 1150
	-1   0    0    -1  
$EndComp
Wire Wire Line
	8650 1000 8650 1050
Wire Wire Line
	8650 1250 8650 1300
$Comp
L power:+5V #PWR0102
U 1 1
P 10350 1050
F 0 "#PWR0102" H 10350 900 50  0001 C CNN
F 1 "+5V" H 10250 1150 50  0000 C CNN
F 2 "" H 10350 1050 50  0001 C CNN
F 3 "" H 10350 1050 50  0001 C CNN
	1    10350 1050
	-1   0    0    -1  
$EndComp
$Comp
L power:GND #PWR0107
U 1 1
P 10350 1350
F 0 "#PWR0107" H 10350 1100 50  0001 C CNN
F 1 "GND" H 10200 1300 50  0000 C CNN
F 2 "" H 10350 1350 50  0001 C CNN
F 3 "" H 10350 1350 50  0001 C CNN
	1    10350 1350
	-1   0    0    -1  
$EndComp
$Comp
L Device:C_Small C102
U 1 1
P 10350 1200
F 0 "C102" H 10050 1200 50  0000 L CNN
F 1 "0.1uF" H 10450 1200 50  0000 L CNN
F 2 "" H 10350 1200 50  0001 C CNN
F 3 "~" H 10350 1200 50  0001 C CNN
	1    10350 1200
	-1   0    0    -1  
$EndComp
Wire Wire Line
	10350 1050 10350 1100
Wire Wire Line
	10350 1300 10350 1350
$Comp
L power:+5V #PWR0114
U 1 1
P 9450 2150
F 0 "#PWR0114" H 9450 2000 50  0001 C CNN
F 1 "+5V" H 9350 2150 50  0000 C CNN
F 2 "" H 9450 2150 50  0001 C CNN
F 3 "" H 9450 2150 50  0001 C CNN
	1    9450 2150
	1    0    0    -1  
$EndComp
Wire Wire Line
	9450 2150 9550 2150
$Comp
L power:GND #PWR0116
U 1 1
P 9450 2250
F 0 "#PWR0116" H 9450 2000 50  0001 C CNN
F 1 "GND" H 9300 2200 50  0000 C CNN
F 2 "" H 9450 2250 50  0001 C CNN
F 3 "" H 9450 2250 50  0001 C CNN
	1    9450 2250
	1    0    0    -1  
$EndComp
Wire Wire Line
	9450 2250 9550 2250
Text Notes 9700 3000 0    25   ~ 0
Vio is for what voltage level the logic\ncircuitry is at, which is 5V here.\n\nSTBY is for putting the transceiver in\nstandby mode or normal mode. 0V for normal.
Text GLabel 10900 1950 2    50   Input ~ 0
CANH
Text GLabel 10900 2150 2    50   Input ~ 0
CANL
Text Notes 6450 1050 0    100  ~ 20
CAN CONTROLLER +\nTRANSCEIVER
Text Notes 6500 4150 0    50   ~ 0
CAN Bus Format: CAN 2.0B Extended Frame\nCAN Bus Baud Rate: 250kbps
$Sheet
S 8950 5100 1850 1000
U 619B39CA
F0 "CAN Node 2" 50
F1 "can_node_2sch.sch" 50
$EndSheet
Text Notes 1600 -2400 0    100  ~ 20
5V POWER
Text Notes 2900 950  0    40   ~ 0
External Power
Connection ~ 9400 2700
NoConn ~ 4600 3650
NoConn ~ 4600 3500
Wire Wire Line
	9400 2650 9400 2700
NoConn ~ 8950 2600
NoConn ~ 8950 2500
$Comp
L Device:R_POT RV?
U 1 1
P 5400 6850
F 0 "RV?" H 5330 6896 50  0000 R CNN
F 1 "10k" H 5330 6805 50  0000 R CNN
F 2 "" H 5400 6850 50  0001 C CNN
F 3 "~" H 5400 6850 50  0001 C CNN
	1    5400 6850
	1    0    0    -1  
$EndComp
$Comp
L power:+5V #PWR?
U 1 1
P 5400 6650
F 0 "#PWR?" H 5400 6500 50  0001 C CNN
F 1 "+5V" H 5415 6823 50  0000 C CNN
F 2 "" H 5400 6650 50  0001 C CNN
F 3 "" H 5400 6650 50  0001 C CNN
	1    5400 6650
	1    0    0    -1  
$EndComp
$Comp
L power:GND #PWR?
U 1 1
P 5400 7050
F 0 "#PWR?" H 5400 6800 50  0001 C CNN
F 1 "GND" H 5405 6877 50  0000 C CNN
F 2 "" H 5400 7050 50  0001 C CNN
F 3 "" H 5400 7050 50  0001 C CNN
	1    5400 7050
	1    0    0    -1  
$EndComp
Wire Wire Line
	5400 6650 5400 6700
Wire Wire Line
	5400 7050 5400 7000
Text GLabel 5550 6850 2    50   Input ~ 0
ENG_SPD_POT
Text GLabel 2150 2900 0    40   Input ~ 0
ENG_SPD_POT
$Comp
L Device:R_Small R?
U 1 1
P 10700 2050
F 0 "R?" H 10759 2096 50  0000 L CNN
F 1 "120" H 10759 2005 50  0000 L CNN
F 2 "" H 10700 2050 50  0001 C CNN
F 3 "~" H 10700 2050 50  0001 C CNN
	1    10700 2050
	1    0    0    -1  
$EndComp
Wire Wire Line
	10550 2150 10700 2150
Connection ~ 10700 2150
Wire Wire Line
	10700 2150 10900 2150
Wire Wire Line
	10900 1950 10700 1950
Connection ~ 10700 1950
Wire Wire Line
	10700 1950 10550 1950
Wire Notes Line
	6350 4300 11200 4300
Wire Notes Line
	6350 500  6350 4300
$EndSCHEMATC
